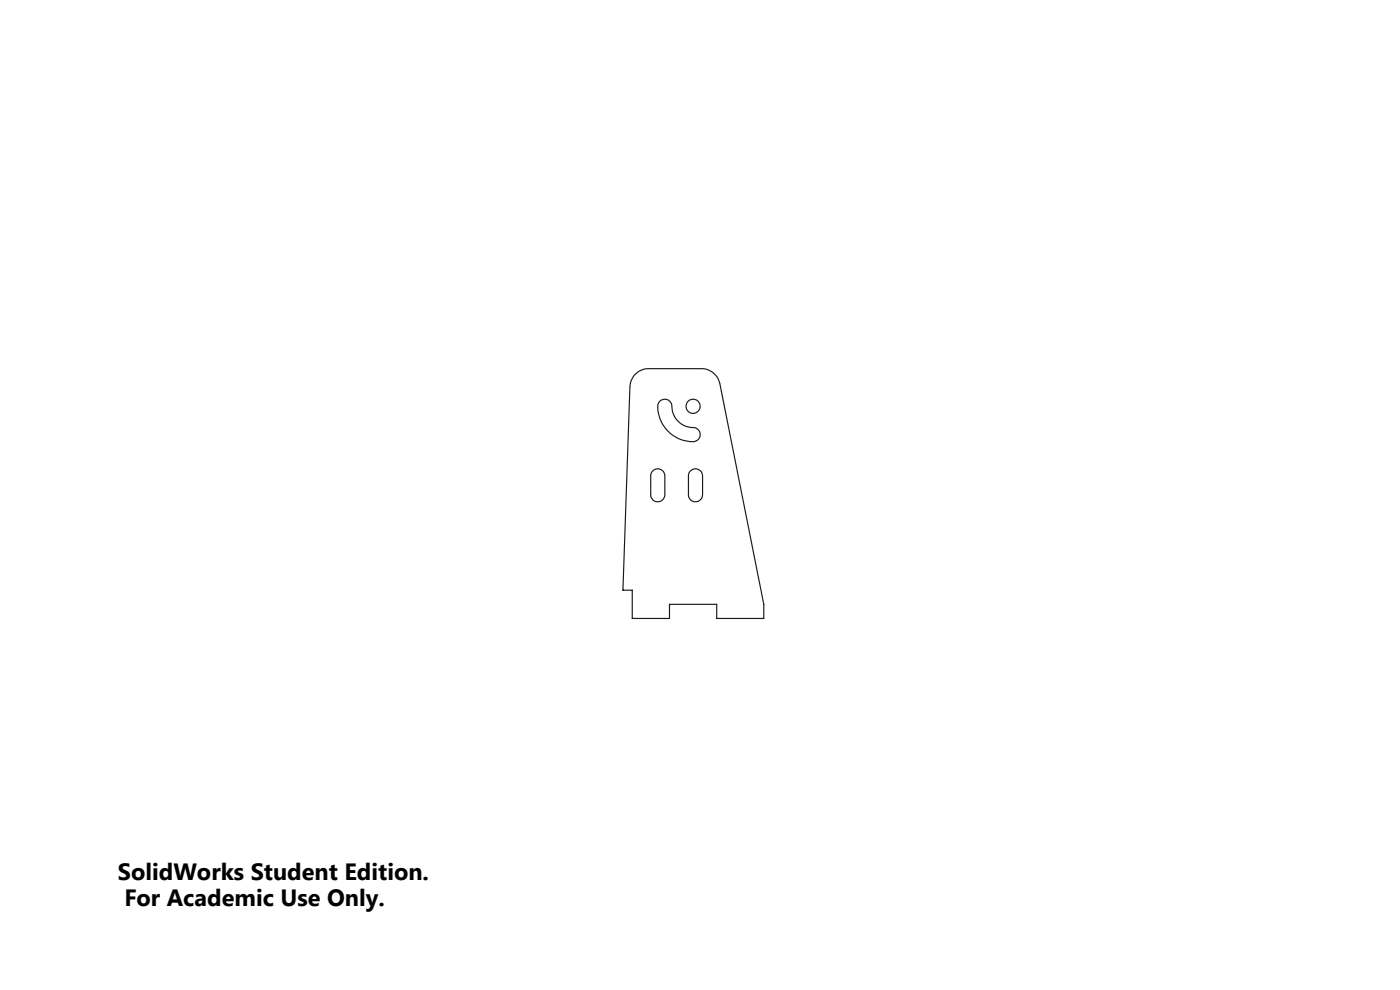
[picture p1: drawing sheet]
<svg xmlns="http://www.w3.org/2000/svg" width="297mm" height="210mm" viewBox="0 0 297 210" stroke-linecap="round" stroke-linejoin="round" font-family="sans-serif">
<g fill="none" stroke="#191924" stroke-width=".25">
<path d="M134.8 79.4a3.9 3.9 0 0 1 2.9-1.2h11.1a4 4 0 0 1 3.9 3.2l9.3 46.8v3h-10v-3h-10v3h-7.9v-6h-1.9l1.4-43.2a4.1 4.1 0 0 1 1.2-2.6zM138.4 100a1.51 1.51 0 0 1 1.7-.5 1.51 1.51 0 0 1 .9 1.5v3.9a1.5 1.5 0 0 1-1.5 1.5 1.5 1.5 0 0 1-1.5-1.5v-4.1zM140 85.1a1.53 1.53 0 0 1 1.8-.2 1.53 1.53 0 0 1 .8 1.6 4.6 4.6 0 0 0 4.9 4.3 1.53 1.53 0 0 1 1 1.8 1.53 1.53 0 0 1-1.9 1.1 7.4 7.4 0 0 1-7-8zM146.4 100a1.53 1.53 0 0 1 1.6-.5 1.53 1.53 0 0 1 1 1.5v3.9a1.5 1.5 0 0 1-1.5 1.5 1.5 1.5 0 0 1-1.5-1.5v-4.1z"/>
<circle cx="147" cy="86.2" r="1.49"/>
</g>
<g font-size="5">
<text x="25" y="186.7">SolidWorks Student Edition.</text>
<text x="26.4" y="192.2">For Academic Use Only.</text>
</g>
</svg>
